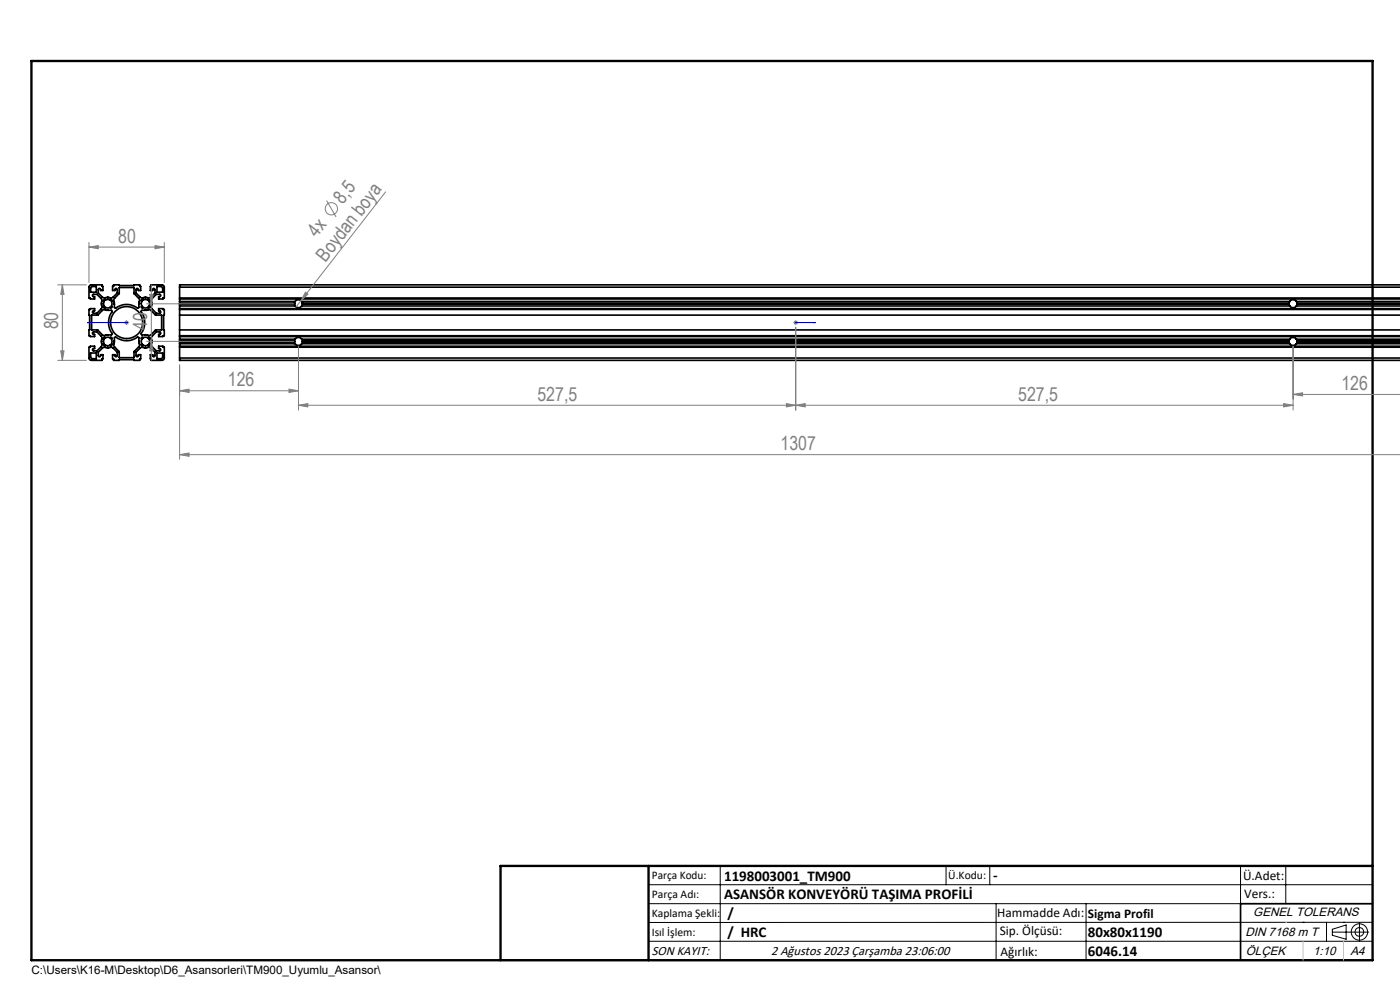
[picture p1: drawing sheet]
<svg xmlns="http://www.w3.org/2000/svg" width="297mm" height="210mm" viewBox="0 0 297 210" stroke-linecap="round" stroke-linejoin="round" font-family="sans-serif">
<g fill="none" stroke="#000" stroke-width=".35">
<path d="M19 60.6l.3-.2h2.3v.3h.2v.9h-.5v-.2a.25 .25 0 0 0-.2-.2 .25 .25 0 0 0-.3 .2v.8l.9 .8 .4 .2 .6-.1h1.1l1.1-.9v-.8a.25 .25 0 0 0-.3-.2 .25 .25 0 0 0-.2 .2v.2h-.5v-.9h.2v-.3h1.2v.2l4.3-.2v.3h.2v.9h-.4l-.1-.3-.3-.1-.1 .1v.9l1.1 1 1-.1 .6 .1 .4-.2 .9-.8v-.8l-.2-.2-.3 .1v.3h-.5v-.9h.2v-.3h2.4l.2 .2 .2 .2v2.4h-.3v.2h-.9v-.5h.3l.1-.3-.1-.2h-.8l-1.1 1.2v1.7l1.1 1.2 .8-.1v-.4l-.3-.1v-.4h.9v.1h.3v1.2h-.2l.2 4.4h-.3v.2h-.9v-.5h.2a.27 .27 0 0 0 .2-.2 .27 .27 0 0 0-.2-.3h-.7l-1.1 1.2 .1 1.9 1 .9h.7a.25 .25 0 0 0 .2-.2 .25 .25 0 0 0-.2-.3h-.2v-.5h.9v.3h.3v2.3l-.2 .3-.3 .1h-2.3v-.3h-.2v-.9h.5v.2a.25 .25 0 0 0 .2 .3 .25 .25 0 0 0 .3-.3v-.7l-.9-.9-.4-.1-.6 .1-1.1-.1-1 1v.7a.25 .25 0 0 0 .2 .3 .25 .25 0 0 0 .3-.3v-.2h.4v.9h-.2v.3h-1.2v-.1l-4.3 .1v-.3h-.2v-.9h.5v.3l.3 .2 .2-1-1.1-1-1.1 .1-.6-.1-.4 .1-.9 .9 .2 1 .3-.2v-.3h.5v.9h-.2v.3h-2.2l-.4-.1-.1-.3v-2.3h.3v-.3h.9v.5l-.4 .1-.1 .3 .2 .1h.8l1-1.1v-1.7l-1-1.2h-.7l-.3 .2 .1 .3h.4v.5h-.9v-.2h-.3v-1.2h.1l-.1-4.4h.3v-.1h.9v.4h-.2a.27 .27 0 0 0-.3 .3 .27 .27 0 0 0 .3 .3h.7l1-1.2-.1-1.9-.9-1h-.7a.25 .25 0 0 0-.3 .3 .25 .25 0 0 0 .3 .2h.2v.5h-.9v-.2h-.3v-2.4zM19.2 74.9h1.2v1.2l-1-.1-.2-.1zM19.4 60.8h1v1.2h-1.2v-1zM19.4 66.9l1.3-.1 1-.9 .4-.2 1.5 .1 .2 .2a4.2 4.2 0 0 0 0 4.9l-.2 .1-1.5 .2-.4-.2-1-1h-1.3zM22 71.6h1.4a.2 .2 0 0 1 .3 0 .2 .2 0 0 1 0 .3v.9a.29 .29 0 0 1 .1 .3 .29 .29 0 0 1-.3 .2l-.1-.1-.4 .1-.6-.1a.22 .22 0 0 1-.4 .1 .22 .22 0 0 1 .1-.4zM22.1 63.5l.3 .2 .3-.2 .7 .2a.22 .22 0 0 1 .3-.1 .22 .22 0 0 1-.1 .4l.2 .4-.1 .6a.2 .2 0 0 1 0 .3 .2 .2 0 0 1-.3 0h-1.1a.22 .22 0 0 1-.3-.1 .22 .22 0 0 1 .1-.3v-.9l-.2-.3zM24.3 71.6l.1-.1a4.3 4.3 0 0 0 5 0l.2 1.8-1.2 1.3v1.3l-3.1-.1v-1.2l-1.2-1.3zM25.3 61h3.1v1.3l1.2 1.3-.2 1.8a4.3 4.3 0 0 0-5 0l-.3-1.8 1.2-1.3zM29.5 72.5h.1M29.5 64.3h.1M30 65.9l1.8-.2 1.2 1.1h1.3v3.2h-1.3l-1.2 1.1-1.7-.1-.2-.1a4.2 4.2 0 0 0 0-4.9zM30 71.6h1.4a.21 .21 0 0 1 .3 0 .21 .21 0 0 1 0 .3v1.1a.2 .2 0 0 1 0 .3 .2 .2 0 0 1-.3 0h-.7l-.3-.1a.22 .22 0 0 1-.4 .1 .22 .22 0 0 1 .1-.4l-.1-.5z"/>
<path d="M30.1 63.5l.3 .2 .3-.2 .7 .1a.2 .2 0 0 1 .3 0 .2 .2 0 0 1 0 .3v1.1a.21 .21 0 0 1 0 .3 .21 .21 0 0 1-.3 0l-1-.1a.22 .22 0 0 1-.3 .1 .22 .22 0 0 1-.1-.2l.1-.2-.1-.5zM33.3 74.9h1.2v1l-.3 .2h-.9zM33.3 60.8h1.1l.1 .3v.9h-1.2zM38.1 75.9v.5h259M38.1 71.4v.6M38.1 64.9v.6M38.1 63.4v.6M38.1 72.9v.5M38.1 64.5v.4M38.1 64v.3M38.1 72.5v.4M38.1 72v.3"/>
<path d="M38.1 60.9h259M38.1 60.9v2.5M38.1 64.3v.2M38.1 65.5v5.9M38.1 72.3v.2M38.1 73.4v2.5M38.1 63.2h259M38.1 73.7h259M38.1 75.9h259M38.1 66.8h259M38.1 65.6h259M38.1 70h259"/>
<path d="M38.1 71.2h259M38.1 63.4h259M38.1 73.4h259M38.1 65.5h259M38.1 71.4h259M38.1 72h24.5M38.1 64.9h24.5M38.1 64h24.5M38.1 72.9h24.5M38.1 64.5h24.4M38.1 64.3h24.4M38.1 72.5h24.4"/>
<path d="M38.1 72.3h24.4M38.1 64.4h24.4M38.1 72.4h24.4M62.5 64.5l.1 .4M62.5 72.5l.1 .4M62.5 64.3v.1M62.5 72.4v.1M62.5 64.4v.1M62.5 72.3v.1M62.6 72l.2-.2a.83 .83 0 0 1 1.2 .2M62.6 64.9l.1 .1a.85 .85 0 0 0 1.3-.1M62.6 64l.3-.3a.81 .81 0 0 1 1.1 .3"/>
<path d="M62.6 72.9l.1 .1a.85 .85 0 0 0 1.3-.1M62.6 64l-.1 .3M62.6 72l-.1 .3M64 64l.2 .3M64 72l.2 .3M64 72h209.6M64 64.9h209.6M64 64h209.6M64 72.9h209.6M64.2 64.5l-.2 .4M64.2 72.5l-.2 .4M64.2 64.3v.1"/>
<path d="M64.2 72.4v.1M64.2 64.4v.1M64.2 72.3v.1M64.2 64.5h209.3M64.2 64.3h209.3M64.2 72.5h209.3M64.2 72.3h209.3M64.2 64.4h209.3M64.2 72.4h209.3M273.5 64.5l.1 .4M273.5 72.5l.1 .4M273.5 64.3v.1"/>
<path d="M273.5 72.4v.1M273.5 64.4v.1M273.5 72.3v.1M273.6 72l.2-.2a.88 .88 0 0 1 1.2 .2M273.6 64.9l.1 .1a.89 .89 0 0 0 1.3-.1M273.6 64l.3-.3a.86 .86 0 0 1 1.1 .3M273.6 72.9l.1 .1a.89 .89 0 0 0 1.3-.1M273.6 64l-.1 .3M273.6 72l-.1 .3M275 64l.2 .3M275 72l.2 .3M275 72h22.1"/>
<path d="M275 64.9h22.1M275 64h22.1M275 72.9h22.1M275.2 64.5l-.2 .4M275.2 72.5l-.2 .4M275.2 64.3v.1M275.2 72.4v.1M275.2 64.4v.1M275.2 72.3v.1M275.2 64.5h21.9M275.2 64.3h21.9M275.2 72.5h21.9"/>
<path d="M275.2 72.3h21.9M275.2 64.4h21.9M275.2 72.4h21.9M297.1 60.4h-259v.5M291.2 191.7h-28v12M106.2 203.7h185"/>
<circle cx="26.9" cy="68.4" r="3.4"/>
</g>
<path d="M37.9 76.4a.2 .2 0 0 1 .4 0 .2 .2 0 0 1-.4 0zM297.1 76.3v.3z" fill="#000"/>
<g fill="none" stroke="#808080" stroke-width=".21">
<path d="M18.9 52.4l1.9-.3v.7zM18.9 51.4v8.5M18.9 52.4h16M32.9 52.1l2 .3-2 .4zM34.9 51.4v8.5M69.3 42.5l2 3.5M81.8 40.7l-17.9 23.1M12.2 60.4h6.1M12.2 76.4h6.1M12.9 74.4h.7l-.4 2zM13.2 60.4v16M13.2 60.4l.4 2h-.7z"/>
<path d="M26.4 68.4h1M26.5 68.1l.7 .7M26.8 67.9v1M27.2 68.1l-.7 .7M31.1 64.4h31.2M31.1 72.4h31.2M31.7 62.4h.8l-.4 2zM32.1 72.4l.4 2h-.8zM32.1 60.4v16M38.1 77.4v20M63.3 73.4v13.6M63.9 63.8l-1.1 1.3"/>
<path d="M64.8 62l.5 .4-1.4 1.4zM168.3 68.4h1M168.5 68.1l.7 .7M168.8 69.4v17.6M168.8 67.9v1M169.2 68.1l-.7 .7M274.3 73.4v13.6M38.1 96.4l2-.3v.7zM38.1 82.9l2-.4v.7zM38.1 96.4h259M38.1 82.9h25.2M61.3 82.5l2 .4-2 .3z"/>
<path d="M63.3 86l2-.4v.7zM63.3 86h211M166.8 85.6l2 .4-2 .3zM168.8 86l2-.4v.7zM272.3 85.6l2 .4-2 .3zM274.3 83.7l2-.4v.7zM274.3 83.7h22.8"/>
<circle cx="70.3" cy="44.3" r="1.3"/>
</g>
<g fill="none" stroke="#000" stroke-width=".21">
<path d="M137.6 187.7h153.6M137.6 191.7h153.6M137.6 199.7h153.6M152.8 183.7v20M200.7 183.7v4M210 183.7v4M211.3 191.7v12M230.4 191.7v12M263.2 183.7v20M272.8 183.7v8M276.4 195.6h.1M281.4 195.6v4.1"/>
<path d="M282.6 197.7h7.8M282.6 197.1l3-.9v3l-3-.8zM285 195.6h.1M288.4 195.8v3.8M291.2 195.6l-153.6 .1"/>
<circle cx="288.4" cy="197.7" r="1.74"/>
<circle cx="288.4" cy="197.7" r=".93"/>
</g>
<path d="M18.6 68.4h.3h-.3M18.6 68.4h8.2M26.7 68.4h.3zM26.8 68.4h.1M168.7 68.4h.2zM168.8 68.4h.1M168.8 68.4h4.2M173 68.4h-.5h.5" fill="none" stroke="#00f" stroke-width=".21"/>
<path d="M6.7 12.9h284.5v190.8h-284.5zM137.6 183.7v20M291.2 183.7h-185v20" fill="none" stroke="#000" stroke-width=".5"/>
<path d="M272.8 195.6h.1M276.4 199.7v4M285 199.7v4" fill="none" stroke="#c0c0c0" stroke-width=".21"/>
<g fill="#00f">
<path d="M172.5 68.4h.5zM168.7 68.4h.2z"/>
<path d="M26.7 68.4h.3zM18.6 68.4h.3z"/>
</g>
<g fill="#808080">
<path d="M64.8 62l.5 .4-1.4 1.4z"/>
<path d="M32.9 52.1l2 .3-2 .4zM18.9 52.4l1.9-.3v.7z"/>
<path d="M297.1 96.1v.7zM38.1 96.4l2-.3v.7zM61.3 82.5l2 .4-2 .3zM38.1 82.9l2-.4v.7z"/>
<path d="M63.3 86l2-.4v.7zM166.8 85.6l2 .4-2 .3zM168.8 86l2-.4v.7zM272.3 85.6l2 .4-2 .3zM274.3 83.7l2-.4v.7zM297.1 83.3v.7z"/>
<path d="M13.2 60.4l.4 2h-.7zM12.9 74.4h.7l-.4 2z"/>
<path d="M31.7 62.4h.8l-.4 2zM32.1 72.4l.4 2h-.8z"/>
</g>
<g font-size="4.1" fill="#808080">
<text x="72.8" y="43.4" transform="rotate(-52 72.8 43.4)">8,5</text>
<text x="25.1" y="51.5">80</text>
<text x="67.2" y="50.5" transform="rotate(-52 67.2 50.5)">4x</text>
<text x="69.1" y="55.8" transform="rotate(-52 69.1 55.8)">Boydan boya</text>
<text x="12.3" y="69.9" transform="rotate(-90 12.3 69.9)">80</text>
<text x="31.2" y="70" transform="rotate(-90 31.2 70)">40</text>
<text x="48.3" y="82">126</text>
<text x="284.6" y="82.7">126</text>
<text x="114" y="85">527,5</text>
<text x="216" y="85">527,5</text>
<text x="165.6" y="95.5">1307</text>
</g>
<g font-size="3.2">
<text x="153.6" y="186.8">1198003001_TM900</text>
<text x="153.6" y="190.8">ASANSÖR KONVEYÖRÜ TAŞIMA PROFİLİ</text>
<text x="210.7" y="186.6">-</text>
<text x="154.3" y="194.8">/</text>
<text x="154.3" y="198.8">/ HRC</text>
<text x="230.8" y="198.7">80x80x1190</text>
<text x="230.8" y="202.8">6046.14</text>
</g>
<g font-size="2.8">
<text x="263.7" y="186.7">Ü.Adet:</text>
<text x="263.9" y="190.5">Vers.:</text>
<text x="211.5" y="194.5">Hammadde Adı:</text>
<text x="230.8" y="194.7">Sigma Profil</text>
<text x="138.3" y="202.6">SON KAYIT:</text>
<text x="163.6" y="202.6">2 Ağustos 2023 Çarşamba 23:06:00</text>
<text x="212.1" y="198.4">Sip. Ölçüsü:</text>
<text x="212.2" y="202.7">Ağırlık:</text>
</g>
<g font-size="2.6">
<text x="265.9" y="194.4">GENEL TOLERANS</text>
<text x="264.2" y="198.5">DIN 7168 m T</text>
<text x="264.3" y="202.6">ÖLÇEK</text>
<text x="278.5" y="202.6">1:10</text>
<text x="286.5" y="202.6">A4</text>
</g>
<g font-size="2.5">
<text x="138.3" y="186.4">Parça Kodu:</text>
<text x="138.3" y="190.5">Parça Adı:</text>
<text x="201.2" y="186.5">Ü.Kodu:</text>
<text x="138.3" y="194.5">Kaplama Şekli:</text>
<text x="138.3" y="198.6">Isıl İşlem:</text>
<text x="6.7" y="206.7">C:\Users\K16-M\Desktop\D6_Asansorleri\TM900_Uyumlu_Asansor\</text>
</g>
</svg>
